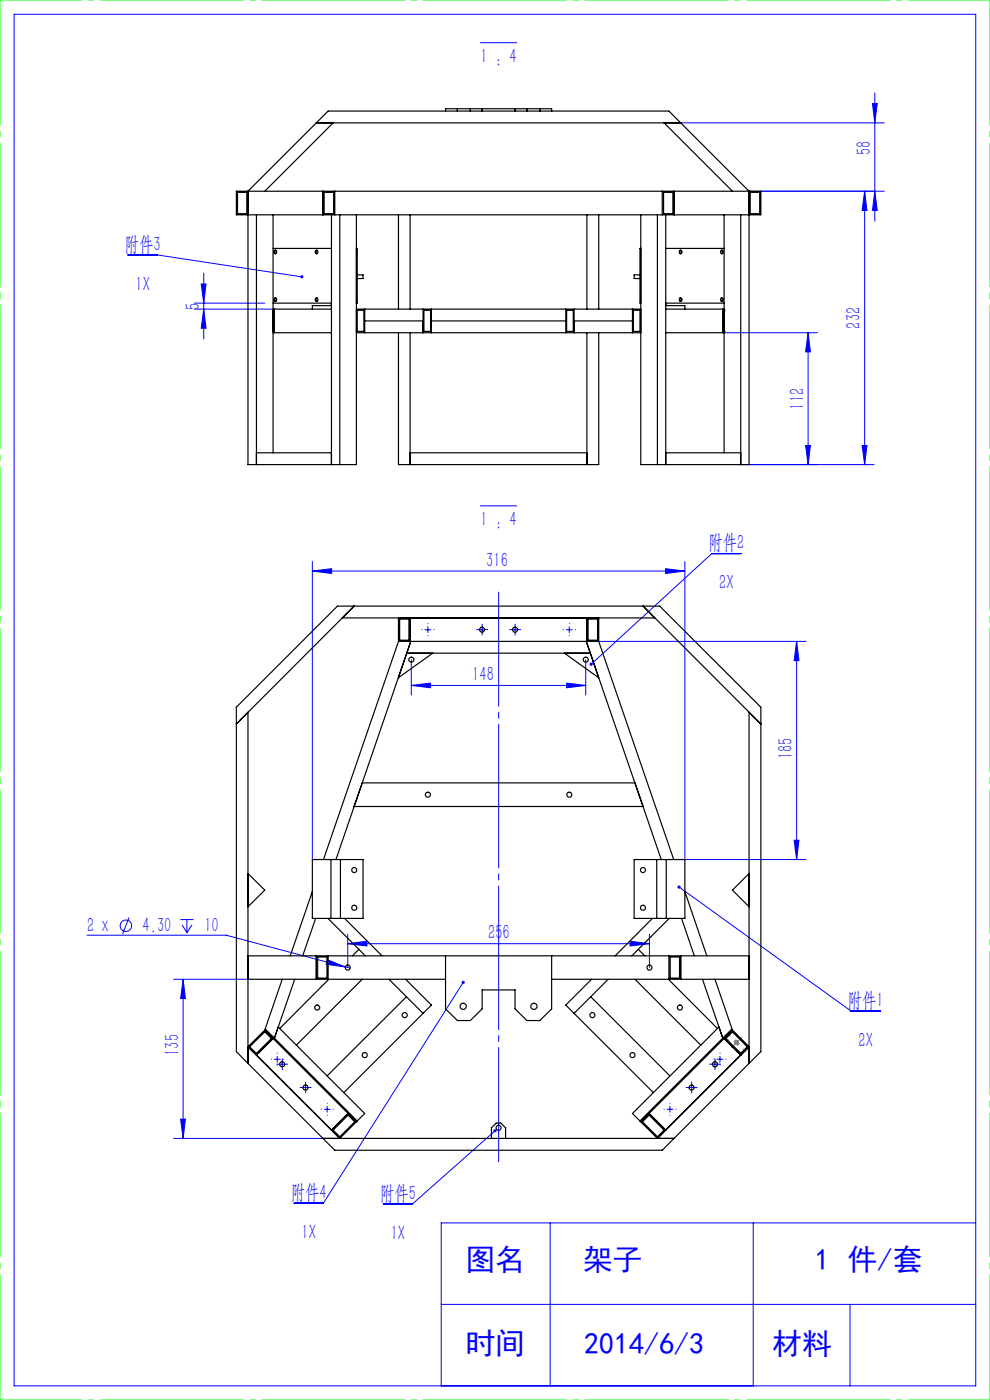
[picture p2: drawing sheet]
<svg xmlns="http://www.w3.org/2000/svg" width="210mm" height="297mm" viewBox="0 0 210 297" stroke-linecap="round" stroke-linejoin="round" font-family="sans-serif">
<g fill="none" stroke="#00f" stroke-width=".21">
<path d="M3 3h204v291h-204zM101.9 9.1h7.7M185.6 19.7v27.2M144.4 26.1h43.2M185.1 22h1l-.5 4.1zM27.2 54.1h6.1l30.7 4.6M43.2 58v13.9M183.4 40.6v58M183.4 40.6l.5 4.1h-1zM185.6 40.6l.5 4.1h-1zM187.6 40.6h-28.7M41.2 65.6h16.9"/>
<path d="M41.2 64.3h15M42.7 60.3h1l-.5 4zM43.2 65.6l.5 4h-1zM153.4 70.6h20M171.4 70.6l.5 4h-1zM171.4 70.6v28M157.1 98.6h28.3M170.9 94.5h1l-.5 4.1zM182.9 94.5h1l-.5 4.1zM66.3 119.1v63.2M101.9 107.3h7.7M145.3 119.1v63.2h25.7"/>
<path d="M157.2 117.4h-6.2l-25.6 23.5M66.3 121.1l4-.5v1.1zM66.3 121.1h79M87.2 139.9v7.5M90.1 133.6h1.3M90.8 133v1.2M101.6 133.6h1.3M102.3 133v1.2M108.6 133.6h1.3M109.3 133v1.2M120.1 133.6h1.3M120.8 133v1.2"/>
<path d="M124.2 139.9v7.5M127 136.1h44M141.2 120.6l4.1 .5-4.1 .6zM169 136.1l.5 4.1h-1zM169 136.1v46.2M87.2 145.4l4.1-.5v1zM87.2 145.4h37M120.2 144.9l4 .5-4 .5zM168.5 178.3h1l-.5 4zM18.5 198.4h29.5l25.2 6.7M27.4 194.7l-1.4 3.4M38.3 195.1h2.8"/>
<path d="M38.6 196.2l1.1 1.7M39.7 195.1v2.8M40.7 196.2l-1 1.7M73.8 198.2v7M133.7 199.7l4.1 .5-4.1 .5zM137.8 198.2v7M144 188.2l36.5 26.3h6.2M36.8 207.7h15.8M38.8 207.7l.5 4.1h-1zM38.8 207.7v33.8M69.4 203.6l3.8 1.5-4-.5zM73.2 205.1l1.1 .3"/>
<path d="M73.8 200.2l4-.5v1zM73.8 200.2h64M98.2 208.4l-29.6 46.9h-6.2M38.3 237.4h1l-.5 4.1zM58.2 224.7h1.2M58.8 224.1v1.3M59.2 225.8h1.3M59.9 225.1v1.3M64.2 230.7h1.2M64.8 230.1v1.2M68.8 235.3h1.2M69.4 234.7v1.2"/>
<path d="M105 239.9l-17.5 15.5h-6.2M141.5 235.3h1.2M142.1 234.7v1.2M146.1 230.7h1.2M146.7 230.1v1.2M151 225.8h1.3M151.7 225.1v1.3M152.1 224.7h1.3M152.7 224.1v1.3M36.8 241.5h31.7M116.7 259.4v34.6M159.8 259.4v34.6"/>
<path d="M207 259.4h-113.4v34.6M93.6 276.7h113.4M180.3 276.7v17.3"/>
<circle cx="26.7" cy="196.4" r="1.21"/>
</g>
<path d="M155.8 221.2h.9M155.9 220.8l.7 .7M156.2 220.7v1M156.6 220.8l-.7 .7" fill="none" stroke="#808080" stroke-width=".21"/>
<path d="M0 0h210M0 297h210" fill="none" stroke="#0f0" stroke-width=".21" stroke-dasharray="30.5 1.3 1.3 1.3" stroke-dashoffset="13.1"/>
<path d="M210 0v297M0 297v-297" fill="none" stroke="#0f0" stroke-width=".21" stroke-dasharray="30.5 1.3 1.3 1.3" stroke-dashoffset="3.9"/>
<g fill="none" stroke="#00f" stroke-width=".21" stroke-dasharray="30.5 1.3 1.3 1.3">
<path d="M89.5 133.6h.1M90.8 132.3h.1M90.8 134.8v.1M92 133.6h.1M101.7 133.6h-.6M102.3 132.9v-.5M102.3 134.2v.5M102.9 133.6h.5M108.7 133.6h-.6M109.3 132.9v-.5M109.3 134.2v.5M109.9 133.6h.5"/>
<path d="M119.5 133.6h.1M120.8 132.3h.1M120.8 134.8v.1M122 133.6h.1M57.6 224.7h-.1M58.8 223.4h.1M58.8 225.9v.1M59.3 225.8h-.6M59.9 225.1v-.5M59.9 226.4v.5M60.1 224.7h.1M60.5 225.8h.5"/>
<path d="M64.2 230.7h-.5M64.8 230.1v-.6M64.8 231.3v.6M65.5 230.7h.5M68.2 235.3h-.1M69.4 234.1v-.1M69.4 236.6h.1M70.7 235.3h.1M140.9 235.3h-.1M142.1 234.1v-.1M142.1 236.6h.1M143.4 235.3h.1"/>
<path d="M146.1 230.7h-.5M146.7 230.1v-.6M146.7 231.3v.6M147.3 230.7h.6M151 225.8h-.5M151.5 224.7h-.1M151.7 225.1v-.5M151.7 226.4v.5M152.3 225.8h.5M152.7 223.4h.1M152.7 225.9v.1M154 224.7h.1"/>
</g>
<path d="M105.8 246.5v-120.9" fill="none" stroke="#00f" stroke-width=".21" stroke-dasharray="30.5 1.3 1.3 1.3" stroke-dashoffset="6.2"/>
<path d="M155.4 218.5l1.8 5.3M153.6 220.3l5.3 1.7" fill="none" stroke="#808080" stroke-width=".21" stroke-dasharray="30.5 1.3 1.3 1.3" stroke-dashoffset="29.6"/>
<path d="M155.4 218.9l3.1 3.2-1.4 1.4-3.1-3.2zM155.4 218.5l3.5 3.6-1.8 1.7-3.5-3.5z" fill="none" stroke="#808080" stroke-width=".25"/>
<path d="M157.4 220.1l-2.2 2.1" fill="none" stroke="#808080" stroke-width=".21" stroke-dasharray="30.5 1.3 1.3 1.3"/>
<path d="M154.3 219.2l3.9 3.9" fill="none" stroke="#808080" stroke-width=".21" stroke-dasharray="30.5 1.3 1.3 1.3" stroke-dashoffset="29.7"/>
<g fill="#00f">
<path d="M63.8 58.5a.33 .33 0 0 1 .4-.1 .33 .33 0 0 1 .1 .4l-.3-.1 .3 .1-.1 .2a.34 .34 0 0 1-.4-.1 .34 .34 0 0 1 0-.4z"/>
<path d="M120.2 144.9l4 .5-4 .5zM87.2 145.4l4.1-.5v1zM133.7 199.7l4.1 .5-4.1 .5zM73.8 200.2l4-.5v1z"/>
<path d="M66.3 121.1l4-.5v1.1zM141.2 120.6l4.1 .5-4.1 .6zM69.4 203.6l-.2 1 4 .5z"/>
<path d="M170.9 94.5h1l-.5 4.1zM171.4 70.6l.5 4h-1z"/>
<path d="M182.9 94.5h1l-.5 4.1zM183.4 40.6l.5 4.1h-1zM43.2 65.6l.5 4h-1zM42.7 60.3h1l-.5 4z"/>
<path d="M185.6 40.6l.5 4.1h-1zM185.1 22h1l-.5 4.1z"/>
<path d="M38.8 207.7l.5 4.1h-1zM38.3 237.4h1l-.5 4.1zM169 136.1l.5 4.1h-1zM168.5 178.3h1l-.5 4z"/>
<path d="M98 208.1a.33 .33 0 0 0 0 .5 .33 .33 0 0 0 .5 0 .33 .33 0 0 0-.1-.5l-.2 .3 .2-.3zM143.8 187.9l.2 .3-.2-.2a.34 .34 0 0 0 .2 .5 .34 .34 0 0 0 .4-.4 .34 .34 0 0 0-.6-.2zM125.1 140.8v.3l.3-.2-.3 .2a.34 .34 0 0 0 .5 .1 .34 .34 0 0 0 0-.6 .34 .34 0 0 0-.5 .2zM104.8 239.6a.34 .34 0 0 0 0 .5 .34 .34 0 0 0 .4 0 .34 .34 0 0 0 .1-.5l-.3 .3 .3-.3z"/>
</g>
<g fill="none" stroke="#000" stroke-width=".25">
<path d="M67.1 26.1h77.3M70.7 26.1l-14.5 14.5M94.5 23.6v-.5h22.5v.5M97 23.1v.5M99.8 23.1v.5M102.3 23.1v.5M109.3 23.1v.5M111.8 23.1v.5M114.5 23.1v.5M140.9 26.1l14.5 14.5M144.4 26.1l-2.5-2.5h-72.3l-17 17v58h23v-53M144.4 26.1l14.5 14.5v58h-23v-53"/>
<path d="M50.1 40.6h111.3v5h-111.3zM50.4 40.8h2v4.5h-2zM54.4 45.6v53M57.9 45.6v50.5M57.9 52.7h12.4M58.3 53.1a.34 .34 0 0 1 .4 .4 .34 .34 0 0 1-.5 .2l-.1-.4zM58.5 53.1l-.2 .2 .2 .5M67 53.2a.33 .33 0 0 1 .5 .2 .33 .33 0 0 1-.5 .3zM67.2 53.1l-.1 .2 .1 .5M68.5 40.6v5M68.8 40.8h2v4.5h-2zM70.3 45.6v53"/>
<path d="M71 40.6v5M72.1 45.6v53M75.6 52.7h.2v11.6h-.2M75.8 58.3h1.2v.8h-1.2M84.5 45.6v20M87 45.6v20M124.5 45.6v20M127 45.6v20M135.7 58.3h-1.2v.8h1.2M135.9 52.7h-.2v11.6h.2M139.5 45.6v53M140.5 40.6v5"/>
<path d="M140.8 40.8h1.9v4.5h-1.9zM141.2 45.6v53M141.2 52.7h12.4M143 40.6v5M144.1 53.2a.33 .33 0 0 1 .5 .2 .33 .33 0 0 1-.5 .3zM144.3 53.1l.2 .2-.2 .5M152.9 53.2a.32 .32 0 0 1 .5 .2 .32 .32 0 0 1-.5 .3zM153 53.1l.2 .2-.2 .5M153.6 45.6v50.5M157.1 45.6v53M159.1 40.8h2v4.5h-2zM57.9 65.8h.1"/>
<path d="M57.9 70.3h.1M57.9 65.6h12.4M57.9 70.6h12.4M57.9 64.3h12.4M58.1 65.6v5M58.3 63.2a.34 .34 0 0 1 .4 .4 .34 .34 0 0 1-.5 .2l-.1-.4zM58.5 63.2l-.2 .2 .2 .6M67 63.3a.33 .33 0 0 1 .5 .3 .33 .33 0 0 1-.5 .2zM67.2 63.2l-.1 .2 .1 .6M70.3 64.5l-.1 .3h-3.9v.8M75.6 65.6h60.3M75.6 70.6h60.3"/>
<path d="M75.8 65.8h1.4v4.5h-1.4zM77.4 68.1h12.3M77.4 65.6v5M84.5 70.6v28h42.5v-28M87 70.6v28M89.7 65.6v5M89.9 65.8h1.4v4.5h-1.4zM91.5 68.1h28.5M91.5 65.6v5M120 65.6v5M120.2 65.8h1.4v4.5h-1.4zM121.8 68.1h12.4"/>
<path d="M121.8 65.6v5M124.5 70.6v28M134.2 65.6v5M134.3 65.8h1.4v4.5h-1.4zM141.2 65.6h12.4M141.2 70.6h12.4M141.2 64.5l.1 .3h4v.8M141.2 64.3h12.4M144.1 63.3a.33 .33 0 0 1 .5 .3 .33 .33 0 0 1-.5 .2zM144.3 63.2l.2 .2-.2 .6M152.9 63.3a.32 .32 0 0 1 .5 .3 .32 .32 0 0 1-.5 .2zM153 63.2l.2 .2-.2 .6"/>
<path d="M153.4 65.6v5M153.6 65.8h.1M153.6 70.3h.1M54.4 96.1h15.9M87 96.1h37.5M141.2 96.1h15.9M72.6 131.1h66.3l-2.5-2.5 25 25-2.5-2.5v74.5M75.1 128.6l-25 25 2.5-2.5v74.5M84.5 131.1v5M84.5 136.1h42.5M84.5 136.1l-15.9 46.2M84.8 131.3h1.9v4.5h-1.9z"/>
<path d="M86.3 138.6l.8-2.5-15.8 46.2M86.3 138.6h38.9M86.3 138.6l-1.8 5.2 7.3-5.2M87 131.1v5M119.7 138.6l7.3 5.2-1.8-5.2M124.5 131.1v5M124.7 131.3h2.1v4.5h-2.1zM125.2 138.6l-.8-2.5 15.9 46.2M127 131.1v5M127 136.1l15.9 46.2M134.7 166.1h-57.9l-1.7 5h61.3M52.6 185.3l3.6 3.5-3.6 3.6"/>
<path d="M66.3 182.3h10.7v12.5h-10.7zM66.3 189.2l-4.7 13.6M67 194.8l-2.8 8M69.6 194.8l7.9 8M70.2 182.3v12.5M72.2 182.3v12.5M73.1 194.8l7.9 8M134.5 182.3h10.8v12.5h-10.8zM138.4 194.8l-7.9 8M139.3 182.3v12.5M141.3 182.3v12.5M142 194.8l-8 8"/>
<path d="M144.6 194.8l2.7 8M145.3 189.2l4.6 13.6M158.9 185.3l-3.5 3.5 3.5 3.6M52.6 207.7h41.9M52.6 202.8h106.3M56.2 218.5l-3.6 3.6M56.2 218.5l1.7 1.8M56.2 218.5l.1-.1 19.5 19.4M59.9 207.7l-3.7 10.8M62.5 207.7l-4.3 12.5 .8-2.3 18.4 18.3-5.3 5.3-19.5-19.4M67.1 202.8v4.9M67.4 203h2v4.5h-2z"/>
<path d="M69.6 202.8v4.9M69.7 207.7l-10.4 10.5M76.1 201.4l-1.3 1.4M76.8 207.7l-13.9 14M82.5 207.7l7.2 7.3M86 207.7l5.5 5.5-18.5 18.6M86.2 211.5l-16.8 16.7M94.5 202.8v11.2l2.5 2.5h2.8l2.5-2.5v-4h7v4l2.5 2.5h2.7l2.5-2.5v-11.2M117 207.7h41.9M125.3 211.5l16.8 16.7M125.5 207.7l-5.5 5.5 18.6 18.6M129 207.7l-7.2 7.3"/>
<path d="M134.7 207.7l14 14M135.4 201.4l1.4 1.4M141.8 207.7l10.4 10.5M141.9 202.8v4.9M142.2 203h1.9v4.5h-1.9zM144.4 202.8v4.9M149 207.7l4.3 12.5M151.7 207.7l3.7 10.8-19.5 19.5M152.5 217.9l-18.3 18.3 5.3 5.3M52.6 225.6l-2.5-2.5v-73.1l21.5-21.4h68.3l21.5 21.4v73.1l-20.9 20.9h-69.5l-2.5-2.5M52.6 225.6l15.9 15.9M53 222.1l3.2-3.2 1.4 1.4-3.2 3.2z"/>
<path d="M57.9 220.3l17.7 17.7M57.9 220.3l-3.5 3.5-1.8-1.7M70.7 239.7l3.1-3.1 1.4 1.4-3.1 3.2zM73.8 236.2l-3.5 3.5M135.7 237.8l19.5-19.4 3.7 3.7-19.4 19.4M137.7 236.2l3.5 3.5-1.7 1.8M137.7 236.6l3.2 3.1-1.4 1.5-3.2-3.2zM153.6 220.3l3.5 3.5M154 220.3l1.4-1.4 3.1 3.2-1.4 1.4zM68.5 241.5h74.5M104.2 241.5v-2.2l1.1-1h1l.9 1v2.2"/>
<circle cx="87.2" cy="140" r=".54"/>
<circle cx="102.3" cy="133.6" r=".53"/>
<circle cx="109.3" cy="133.6" r=".54"/>
<circle cx="124.3" cy="139.9" r=".53"/>
<circle cx="90.8" cy="168.6" r=".53"/>
<circle cx="120.8" cy="168.6" r=".54"/>
<circle cx="75.1" cy="192.6" r=".54"/>
<circle cx="75.1" cy="184.6" r=".54"/>
<circle cx="136.4" cy="192.6" r=".54"/>
<circle cx="136.4" cy="184.6" r=".54"/>
<circle cx="67.3" cy="213.7" r=".53"/>
<circle cx="73.8" cy="205.3" r=".54"/>
<circle cx="85.9" cy="215.3" r=".54"/>
<circle cx="98.2" cy="213.5" r=".66"/>
<circle cx="113.2" cy="213.5" r=".66"/>
<circle cx="125.7" cy="215.3" r=".54"/>
<circle cx="137.8" cy="205.3" r=".54"/>
<circle cx="144.2" cy="213.8" r=".54"/>
<circle cx="59.9" cy="225.8" r=".54"/>
<circle cx="64.8" cy="230.7" r=".54"/>
<circle cx="77.4" cy="223.8" r=".54"/>
<circle cx="105.8" cy="239.3" r=".54"/>
<circle cx="134.2" cy="223.8" r=".54"/>
<circle cx="146.7" cy="230.7" r=".54"/>
<circle cx="151.7" cy="225.8" r=".54"/>
</g>
<g font-size="6.3" fill="#00f">
<text x="98.7" y="269.5">图名</text>
<text x="123.6" y="269.5">架子</text>
<text x="172.8" y="269.5">1 件/套</text>
<text x="98.7" y="287.3">时间</text>
<text x="123.9" y="287.3">2014/6/3</text>
<text x="163.8" y="287.3">材料</text>
</g>
<g font-size="4.4" fill="#00f">
<text x="101.9" y="13.4">1 : 4</text>
<text x="184.7" y="32.9" transform="rotate(-90 184.7 32.9)">58</text>
<text x="26.4" y="53.2">附件3</text>
<text x="28.7" y="61.7">1X</text>
<text x="42.4" y="65.7" transform="rotate(-90 42.4 65.7)">5</text>
<text x="182.5" y="69.7" transform="rotate(-90 182.5 69.7)">232</text>
<text x="170.5" y="86.9" transform="rotate(-90 170.5 86.9)">112</text>
<text x="101.9" y="111.6">1 : 4</text>
<text x="150.3" y="116.6">附件2</text>
<text x="103.1" y="120.3">316</text>
<text x="152.5" y="125.1">2X</text>
<text x="100.2" y="144.5">148</text>
<text x="168.1" y="161" transform="rotate(-90 168.1 161)">185</text>
<text x="18.5" y="197.7">2 x</text>
<text x="30.2" y="197.7">4.30</text>
<text x="43.3" y="197.7">10</text>
<text x="103.5" y="199.3">256</text>
<text x="179.8" y="213.6">附件1</text>
<text x="38" y="224" transform="rotate(-90 38 224)">135</text>
<text x="182.1" y="222.1">2X</text>
<text x="61.7" y="254.4">附件4</text>
<text x="80.6" y="254.5">附件5</text>
<text x="64" y="262.9">1X</text>
<text x="82.9" y="263">1X</text>
</g>
</svg>
